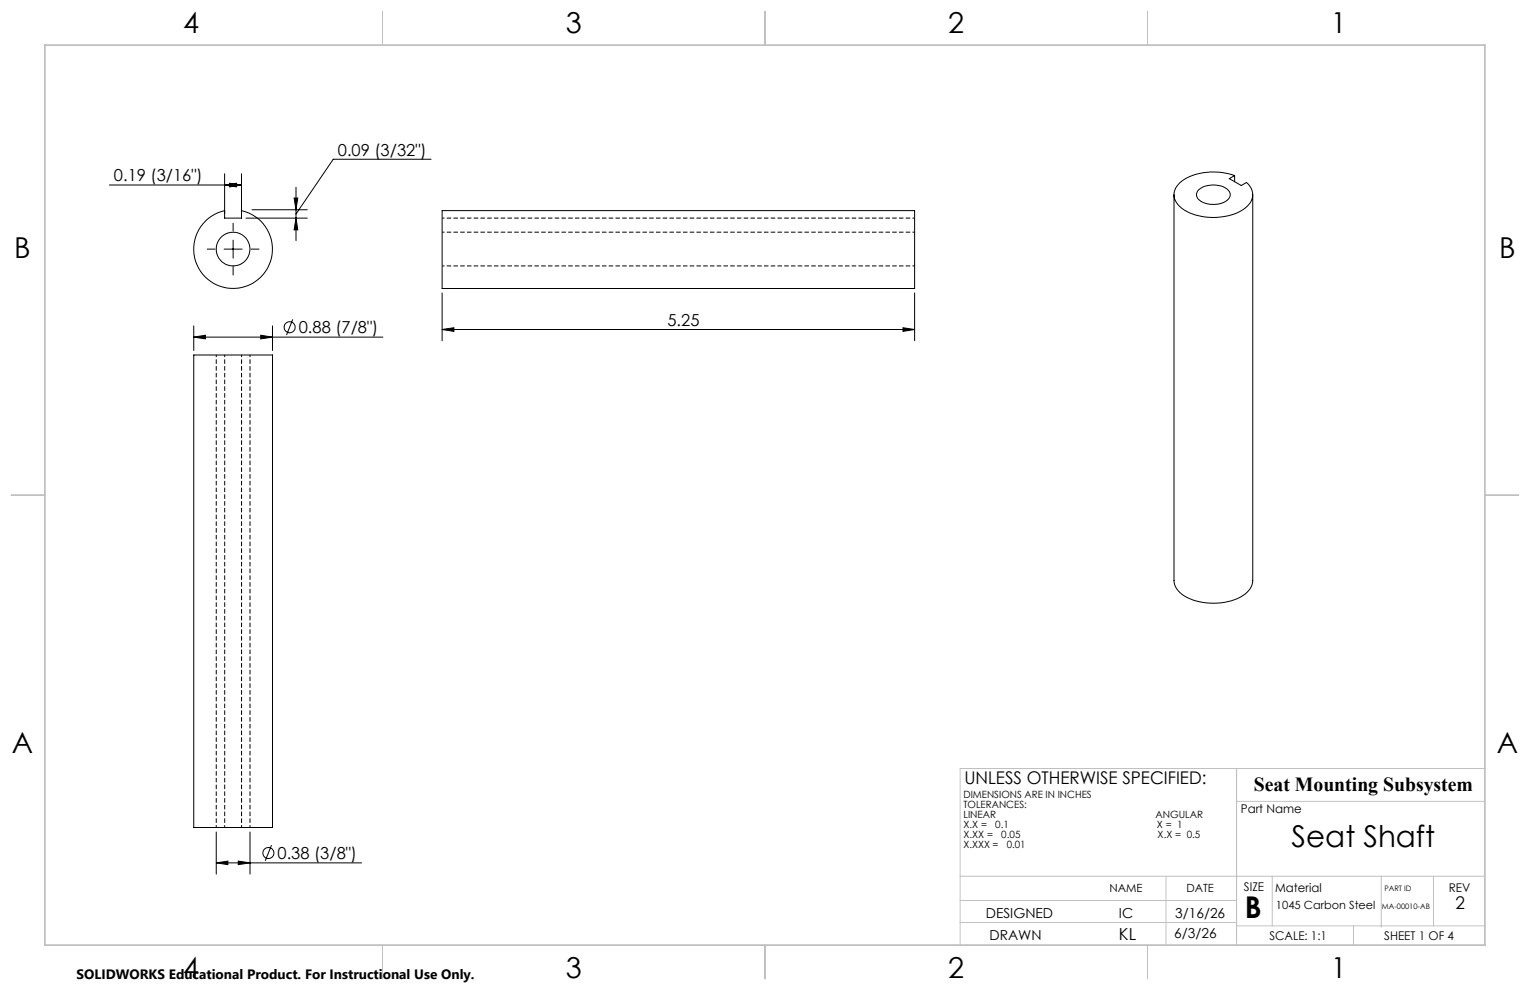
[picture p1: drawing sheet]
<svg xmlns="http://www.w3.org/2000/svg" width="432mm" height="279mm" viewBox="0 0 432 279" stroke-linecap="round" stroke-linejoin="round" font-family="sans-serif">
<g fill="none" stroke="#000" stroke-width=".28">
<path d="M30.9 52.2h37.3M63.4 59.4a11.1 11.1 0 0 0-6.8 17.1 11.1 11.1 0 0 0 18.4 0 11.1 11.1 0 0 0-6.8-17.1M63.4 52.2l3.3-.5v1zM63.4 49v12.6h4.8v-12.6M64.8 51.7l3.4 .5-3.4 .5zM71.1 59.2h15.6M83 55.9h1l-.5 3.3zM83.5 52.8v15.1M121.7 44.9h-27.6l-10.6 15.5M124.8 59.4h133.3v22h-133.3zM331.3 55v108.8a6.2 6.2 0 0 0 4.4 5.1 17.2 17.2 0 0 0 15.7-1.2l1.4-1.6 .6-1.1 .2-1.2v-108.8M333 51.5a16.3 16.3 0 0 1 15.4-1.9l-1.5 .8 3.4 2 1.5-.9a4.3 4.3 0 0 1-.4 7.3 16.6 16.6 0 0 1-17.8 0 4.4 4.4 0 0 1-.6-7.3z"/>
<path d="M338.2 53.6a6.7 6.7 0 0 1 8.7 .4 2 2 0 0 1-1.1 2.9 6.7 6.7 0 0 1-7.8-1l-.3-1.1zM348.4 49.6v1.7M58.5 70.3h2.2M63.3 70.3h5M65.8 63v2.2M65.8 67.8v5M65.8 75.4v2.2M69.4 61.6h17.3M70.9 70.3h2.2M83.5 61.6l.5 3.3h-1zM54.7 95.1l3.3-.5v1zM54.7 92v6.9"/>
<path d="M54.7 95.1h53.4M73.6 94.6l3.3 .5-3.3 .5zM76.9 92v6.9M82.6 90.1l-1.7 4.5M124.8 93l3.3-.5v1zM124.8 82.7v13.5M124.8 93h133.3M254.8 92.5l3.3 .5-3.3 .5zM258.1 82.7v13.5M54.7 100.2h22.2v133.3h-22.2zM61 234.8v11.9M70.6 234.8v11.9"/>
<path d="M76.6 238.5l-1.7 4.5M61 243.5l3.3-.5v1zM61 243.5h41.1M67.2 243l3.4 .5-3.4 .5z"/>
<circle cx="65.8" cy="70.3" r="4.8"/>
<circle cx="81.7" cy="92.3" r="1.55"/>
<circle cx="75.7" cy="240.7" r="1.56"/>
</g>
<path d="M124.8 61.6h133.4M124.8 75h133.4M258.2 65.5h-133.4M61 100.2v133.3M63.4 100.2v133.3M68.2 100.2v133.3M70.6 233.5v-133.3" fill="none" stroke="#000" stroke-width=".28" stroke-dasharray="1.3 .6" stroke-dashoffset=".6" stroke-linecap="butt"/>
<g fill="none" stroke="#c0c0c0" stroke-width=".28">
<path d="M107.9 3.2v9.5M215.9 3.2v9.5M323.8 3.2v9.5M3.1 139.7h9.6M419.1 139.7h9.5M349 216.9v49.8M419.1 216.9h-148.1v49.8M349 226.2h70.1M271 247.3h148.1M271 254.1h78M329.1 247.3v19.4M359.1 247.3v14"/>
<path d="M389.8 247.3v14.4M404.6 247.3v14M107.9 266.7v9.6M215.9 266.7v9.6M271 260.3h78M323.8 266.7v9.6M349 261.3h70.1M382 261.3v5.4"/>
</g>
<path d="M12.7 12.7h406.4v254h-406.4z" fill="none" stroke="#c0c0c0" stroke-width=".5"/>
<path d="M63.4 52.2l3.3-.5v1zM64.8 51.7l3.4 .5-3.4 .5zM83.5 61.6l.5 3.3h-1zM83 55.9h1l-.5 3.3zM54.7 95.1l3.3-.5v1zM73.6 94.6l3.3 .5-3.3 .5zM61 243.5l3.3-.5v1zM67.2 243l3.4 .5-3.4 .5zM124.8 93l3.3-.5v1zM254.8 92.5l3.3 .5-3.3 .5z" fill="#000"/>
<g font-size="8.5">
<text x="364.5" y="239">Seat Shaft</text>
<text x="351.3" y="259">B</text>
</g>
<g font-size="8.1">
<text x="51.7" y="9.3">4</text>
<text x="159.7" y="9.3">3</text>
<text x="267.6" y="9.3">2</text>
<text x="375.6" y="9.3">1</text>
<text x="4" y="72.8">B</text>
<text x="423.1" y="72.8">B</text>
<text x="3.3" y="212.5">A</text>
<text x="422.4" y="212.5">A</text>
<text x="51.7" y="276">4</text>
<text x="159.7" y="276">3</text>
<text x="267.6" y="276">2</text>
<text x="375.6" y="276">1</text>
</g>
<text font-size="5.6" x="353.8" y="223.3">Seat Mounting Subsystem</text>
<g font-size="4.9">
<text x="272.2" y="221.3">UNLESS OTHERWISE SPECIFIED:</text>
<text x="410.8" y="256.5">2</text>
</g>
<g font-size="4.7">
<text x="95.4" y="43.9">0.09 (3/32&quot;)</text>
<text x="32.2" y="51.2">0.19 (3/16&quot;)</text>
<text x="84.3" y="94.1">0.88 (7/8&quot;)</text>
<text x="188.4" y="92">5.25</text>
<text x="78.3" y="242.4">0.38 (3/8&quot;)</text>
<text x="315.8" y="265.2">KL</text>
</g>
<g font-size="3.9">
<text x="278.2" y="259.1">DESIGNED</text>
<text x="315.8" y="259.1">IC</text>
<text x="331.7" y="259.1">3/16/26</text>
<text x="279.3" y="265.2">DRAWN</text>
<text x="331.4" y="264.7">6/3/26</text>
</g>
<text font-size="3.8" x="21.6" y="276.3">SOLIDWORKS Educational Product. For Instructional Use Only.</text>
<g font-size="3.4">
<text x="350.2" y="229.5">Part Name</text>
<text x="351.1" y="251.6">SIZE</text>
<text x="359.9" y="251.6">Material</text>
<text x="408.9" y="251.7">REV</text>
<text x="358.3" y="265.2">SCALE: 1:1</text>
<text x="390.7" y="265.2">SHEET 1 OF 4</text>
</g>
<g font-size="3.2">
<text x="313.1" y="251.6">NAME</text>
<text x="334.8" y="251.6">DATE</text>
<text x="360.1" y="256.5">1045 Carbon Steel</text>
</g>
<g font-size="2.8">
<text x="271.9" y="225.3">DIMENSIONS ARE IN INCHES</text>
<text x="271.9" y="228.1">TOLERANCES:</text>
<text x="271.9" y="230.9">LINEAR</text>
<text x="271.9" y="233.8">X.X =</text>
<text x="280.9" y="233.8">0.1</text>
<text x="326.1" y="230.9">ANGULAR</text>
<text x="326.5" y="233.8">X = 1</text>
<text x="271.9" y="236.6">X.XX =</text>
<text x="271.9" y="239.4">X.XXX =</text>
<text x="282.6" y="236.6">0.05</text>
<text x="284.1" y="239.4">0.01</text>
<text x="326.7" y="236.6">X.X = 0.5</text>
</g>
<g font-size="2.1">
<text x="390.7" y="251.5">PART ID</text>
<text x="390" y="256.5">MA-00010-AB</text>
</g>
</svg>
